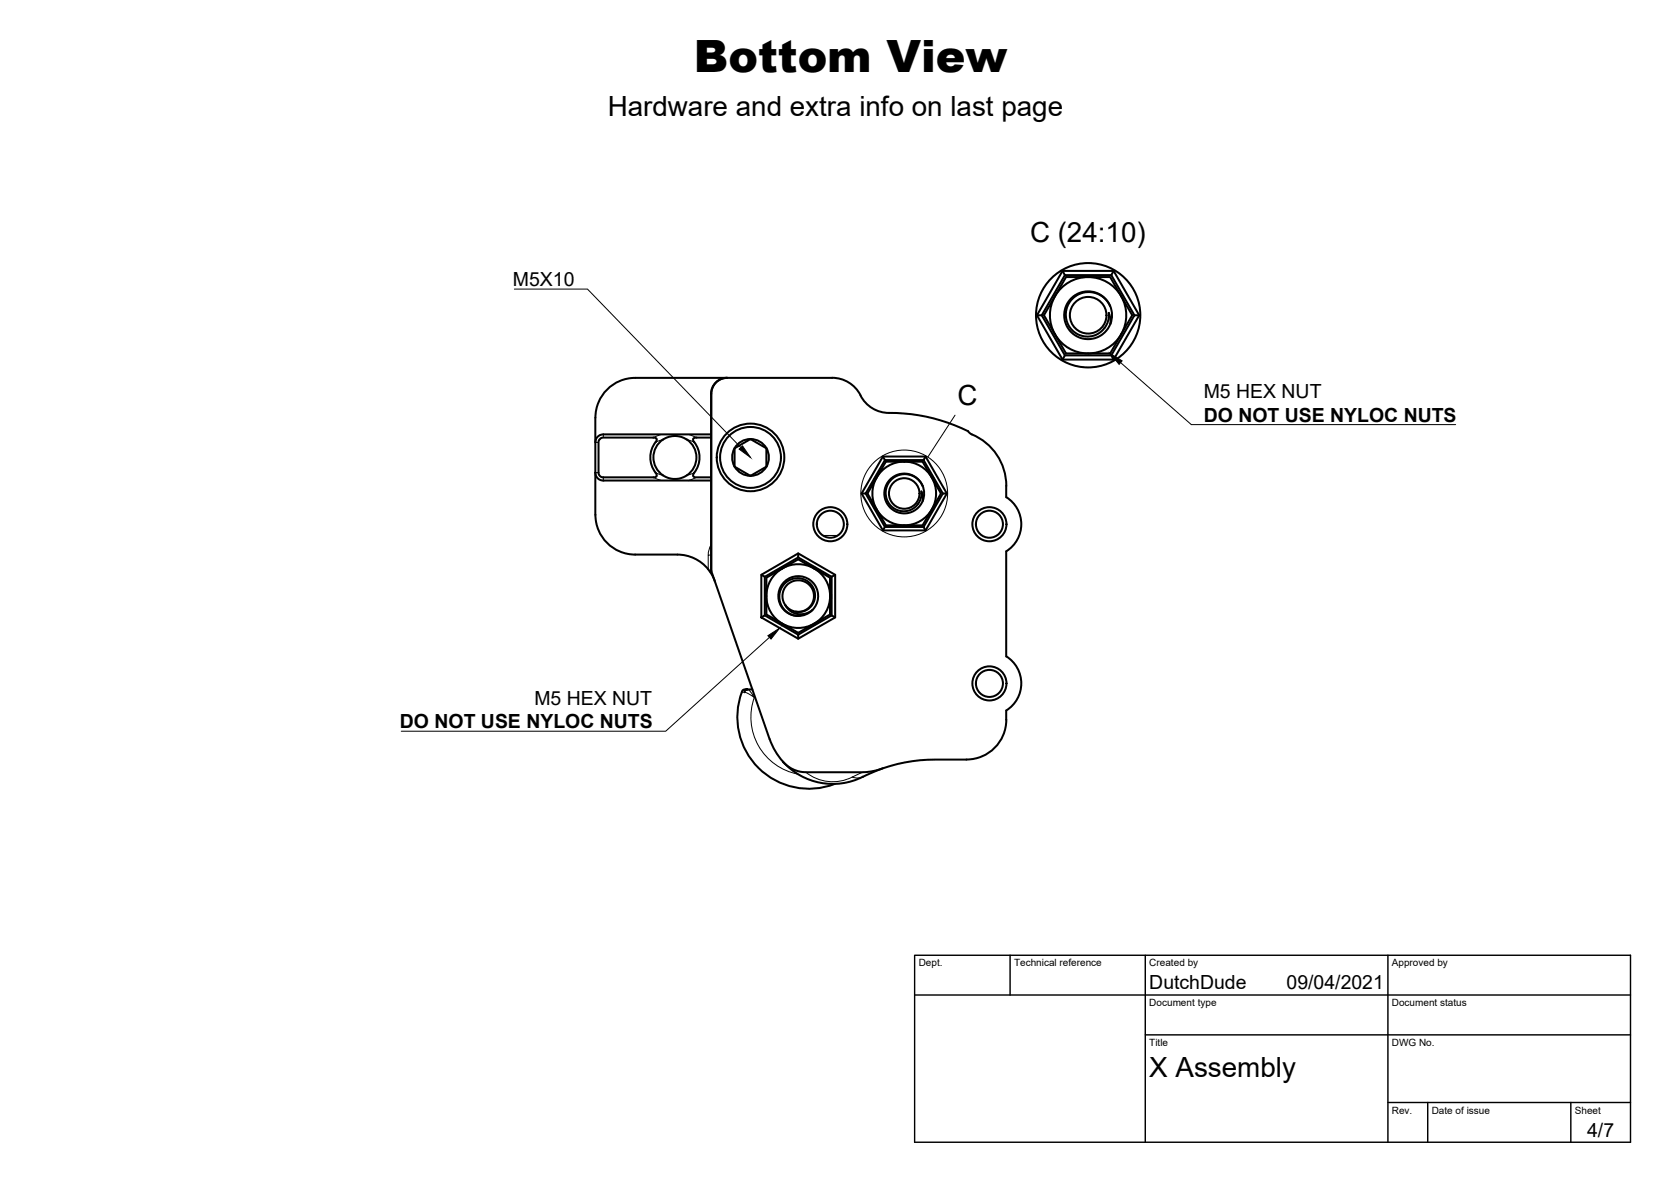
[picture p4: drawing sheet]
<svg xmlns="http://www.w3.org/2000/svg" width="420mm" height="297mm" viewBox="0 0 420 297" stroke-linecap="round" stroke-linejoin="round" font-family="sans-serif">
<!-- layer: Visible -->
<g fill="none" stroke="#000" stroke-width=".51">
<path d="M261.9 79.2l5.9 10.1-.6 1.1M267.2 68.1h12.8l6.4 11.1-6.4 11.2h-12.8l-6.5-11.2zM267.2 68.1l.6 1h11.6M267.8 69.1l-5.9 10.1h-1.2M269.2 75.2l1-1 1.8-.8 1.3-.2 1.8 .2 1.3 .5 1.2 .8 .8 1 .7 1.2-.7-1.2-.9-.9-.9-.7-1.5-.5-1.1-.2-1.5 .1-1.2 .4-1 .7-1.1 1-.6 .9-.6 2.3 .1 1.3 .5 1.4 .8 1.2 .8 .8a5.4 5.4 0 0 0 7.5-1l.8-1.6 .3-1.1v-1.2v.2a4.3 4.3 0 0 1-2.1 5.5l-1.7 .8-2.4 .1-2.1-.8-1.5-1.3-1-1.8-.4-2.4 .5-2.1zM273.6 69.6h4.6a.96 .96 0 0 1 1.4 .8l2.3 4M273.6 69.6h-4.6a.96 .96 0 0 0-1.4 .8l-4.6 8a.98 .98 0 0 0 0 1.7l4.6 7.9a.96 .96 0 0 0 1.4 .8h9.2a.96 .96 0 0 0 1.4-.8l4.6-7.9a.98 .98 0 0 0 0-1.7l-2.3-4M273.6 69.6a9.6 9.6 0 0 0-9.5 11.3 9.6 9.6 0 0 0 12.8 7.3 9.6 9.6 0 0 0 5-13.8M273.6 69.6a9.6 9.6 0 0 1 8.3 4.8M279.1 76.9l.5 1.9-.1 1.3-.3 1.3M280 68.1l-.6 1 5.8 10.1M286.4 79.2h-1.2l-5.8 10.1 .6 1.1"/>
<path d="M182.8 94.9a4 4 0 0 0-4 4.1l.1 44.5-.4 .1M182.9 95h-23.2a10 10 0 0 0-10 10M209.2 95h-26.9l-1 .3-1.1 .7-.9 1.2-.4 1.1v45.2l14.6 42.2M209.2 94.9a8 8 0 0 1 7.2 4.4M216.4 99.4a8 8 0 0 0 7.1 4.4 44.2 44.2 0 0 1 19.9 4.6l.4 .4a14.3 14.3 0 0 1 9.2 13.3v2.8a8 8 0 0 1 0 13.6v26.5M267.8 89.3h11.6M149.7 118.8l.1 .7 .5 .7 1.2 .6h27.3M149.7 105v13.8M149.7 118.8v10.6M164.8 111.1l.3-.8-.6-.3h-13l-.7 .3-.3 .7v7.9l.2 .5 .4 .4 13.4 .2 .6-.4-.3-.8M164.9 111.1a6.2 6.2 0 0 0 0 7.7M166.7 119.5l1.2 .6 1.4 .3 1.7-.2 1.7-.7"/>
<path d="M172.7 119.5a5.4 5.4 0 0 0 2.1-6.4 5.4 5.4 0 0 0-5.8-3.5l-1.6 .5a5.4 5.4 0 0 0-.7 9.4M174.6 111.1a6.7 6.7 0 0 1-.3 8.1v.4l.5 .4h4M178.8 109.2h-27.2l-.7 .1-.7 .5-.4 .6-.1 .8M178.8 110h-4.2l-.3 .3 .3 .8M184.7 112.7l3.3-2a1.22 1.22 0 0 1 1.8 .3l2.2 1.2a1.11 1.11 0 0 1 .7 1.6v2.7a1.28 1.28 0 0 1-1.2 1.4l-2.1 1.3a.99 .99 0 0 1-1.6-.1l-2.4-1.4a1.32 1.32 0 0 1-.7-1.8zM222 114.7h10.7l5.4 9.3-5.4 9.3h-10.7l-5.4-9.3zM222 114.7l.5 .9h9.7M222.5 115.6l-4.8 8.4h-1.1M222.7 116h8.5a1.04 1.04 0 0 1 1.3 1l3.7 6.3a1.07 1.07 0 0 1-.1 1.7l-3.7 6.3a1.08 1.08 0 0 1-1.5 .7h-7.4a1.07 1.07 0 0 1-1.3-1l-3.7-6.3a1.1 1.1 0 0 1 .2-1.7zM232.7 114.7l-.5 .9 4.9 8.4M149.7 129.4a10 10 0 0 0 10 10h10.6a9.9 9.9 0 0 1 8.2 4.2M200.7 139.1v1l-8.4 4.9-.9-.6"/>
<path d="M217.7 124l4.8 8.4-.5 .9M222.5 132.4h9.7M232 122.1l-.6-1.1-1.1-1-1.2-.6-1.4-.2-1.6 .1-1.3 .6-.9 .9-.8 1.1-.4 1.5 .1 1.6 .4 1.1 .9 1.1 1.3 .9 1.4 .4 1.4-.1 1.2-.5a4.5 4.5 0 0 0 2.3-4.4l.3 1.1v1.2M232 122.1l-.9-1.5-1.5-1.1-1.4-.4h-2l-1.6 .8-1.5 1.4-.6 1.4-.1 1.6 .5 2 .9 1.2 1.4 1.1 1.5 .4h1.4l1.7-.6 1.3-1.1 .9-1.5M232 122.1l.4 1.8-.4 1.9M238.1 124h-1l-4.9 8.4 .5 .9M178.5 143.6l1.2 2.5M191.4 144.4l9.3-5.3 9.3 5.3v10.8l-9.3 5.3-9.3-5.3zM192.3 145v9.7l-.9 .5M192.3 154.7l8.4 4.8v1M192.7 145.2l7.3-4.2a1.08 1.08 0 0 1 1.7 .1l6.3 3.7a1.08 1.08 0 0 1 .7 1.5v7.3a1.07 1.07 0 0 1-1 1.4l-6.3 3.6a1.1 1.1 0 0 1-1.7-.1l-6.3-3.7a1.08 1.08 0 0 1-.7-1.5zM197.5 152.1l1.1 1.1 1.5 .5"/>
<path d="M197.5 152.1l1.1 1.3 1.7 .9 2.1-.1 1.8-.9M197.5 152.1l-.6-1.2-.2-1.4 .4-1.4 .6-.9 1.2-1 1.1-.3h1.3l1.3 .4 1.2 .9 .6 1.2 .3 1.1-.3 1.6-.5 1-1 1-1.5 .6h-1.3M200.1 153.7h1.8l1.6-.8 1.1-1.5 .3-1.4-.1-1.4-.8-1.7-1.3-1.1-1.7-.5-1.7 .2-1.6 .8-1.1 1.3-.6 2 .2 1.9 1.1 1.8 1.5 1.1 1.9 .4M200.7 140.1l8.4 4.9 .9-.6M204.3 153.3l-1.4 1-2.2 .5M204.3 153.3a5 5 0 0 0-1.1-7.8 5 5 0 0 0-7.3 3 5 5 0 0 0 4.8 6.3M209.1 145v9.7M210 155.2l-.9-.5-8.4 4.8M186.5 173.9l.4-.6h1.1l-.6 .1-.2 .6M186.5 173.9a18 18 0 0 0 4.2 19.1 18 18 0 0 0 19.2 4M188 173.3h1.2M253 165a8 8 0 0 1 0 13.5 10.8 10.8 0 0 1-3.3 9.8 10 10 0 0 1-6.7 2.6"/>
<path d="M193.5 185.7a16.8 16.8 0 0 0 3.4 5.7M196.9 191.4a17 17 0 0 0 21.1 3.3l4-1.6M243 190.9a76 76 0 0 0-13.6 .4 48.6 48.6 0 0 0-8.5 2.1l-1.7 .5-2.3 .2-14.8-.1-1.6-.3-1.4-.5-2.2-1.8"/>
<circle cx="273.6" cy="79.2" r="4.6"/>
<circle cx="273.6" cy="79.2" r="13.1"/>
<circle cx="188.7" cy="115" r="7.7"/>
<circle cx="188.7" cy="115" r="4.6"/>
<circle cx="188.7" cy="115" r="8.5"/>
<circle cx="208.8" cy="131.7" r="4.3"/>
<circle cx="208.8" cy="131.7" r="3.4"/>
<circle cx="227.4" cy="124" r="3.8"/>
<circle cx="227.4" cy="124" r="8"/>
<circle cx="248.8" cy="131.7" r="4.3"/>
<circle cx="248.8" cy="131.7" r="3.4"/>
<circle cx="200.7" cy="149.8" r="8"/>
<circle cx="248.8" cy="171.7" r="4.3"/>
<circle cx="248.8" cy="171.7" r="3.4"/>
</g>
<!-- layer: Visible Narrow -->
<g fill="none" stroke="#000" stroke-width=".25">
<path d="M178.8 99h.1M149.7 118.8h.8M149.7 111.2h.8M151.7 109.2v.8M151.7 120v.8M164.3 120l2 .8M164.8 118.8l1.9 .7M166.3 109.2l-2 .8M166.7 110.5l-1.9 .6M172.7 110.5l1.9 .6M173.1 109.2l2 .8M174.6 118.8l-1.9 .7"/>
<path d="M175.1 120l-2 .8M221.7 117.8a8.4 8.4 0 0 0-2.5 4.4M224.8 116a8.4 8.4 0 0 1 5.1 0M233 117.8a8.4 8.4 0 0 1 2.6 4.4M178.8 139.5h-.7v3.6M178.8 136.9l-.6 1.5-.1 1.1M206.9 134.6h3.8M219.2 125.8a8.4 8.4 0 0 0 2.5 4.4M229.9 132a8.4 8.4 0 0 1-5.1 0M235.6 125.8a8.4 8.4 0 0 1-2.6 4.4M192.7 147.2a8.4 8.4 0 0 0 0 5.2M194.5 155.4a8.4 8.4 0 0 0 4.4 2.6"/>
<path d="M198.9 141.6a8.4 8.4 0 0 0-4.4 2.6M202.5 141.6a8.4 8.4 0 0 1 4.4 2.6M206.9 155.4a8.4 8.4 0 0 1-4.4 2.6M208.7 147.2a8.4 8.4 0 0 1 0 5.2M188 173.3l.6 .4 1.1 1.5-2-1.1-1.2-.2M189.7 175.2h.2M189.7 175.2a14.6 14.6 0 0 0 10.9 19.3M202.6 194a10.8 10.8 0 0 0 11.7 1.3M216.9 194.1l-2.6 1.2M217 195.2l-1.3 .3-1.4-.2"/>
</g>
<!-- layer: TitleBlock -->
<path d="M230 240.1h180v46.9h-180zM230 250h180M254 240.1v9.9M288 240.1v46.9M349 240.1v46.9M288 260.1h122M349 277.1h61M359 277.1v9.9M395 277.1v9.9" fill="none" stroke="#000" stroke-width=".36"/>
<!-- layer: Annotations -->
<g fill="none" stroke="#000" stroke-width=".25">
<path d="M129.3 72.7h18.4l38.6 39.7M281.8 91.1l17.8 15.6h66.4M240.1 104.3l-6.8 10.6M193.5 160.2l-26.1 23.6h-66.5"/>
<circle cx="227.4" cy="124" r="10.9"/>
</g>
<path d="M279.1 88.8l3.1 1.9-.8 .9zM185.8 112.9l.9-.9 2 3zM193.1 159.8l3-2-2.2 2.8z" fill="#000" stroke="#000" stroke-width=".25"/>
<text font-size="11.2" x="174.5" y="18.1">Bottom View</text>
<g font-size="7">
<text x="152.8" y="29.1">Hardware and extra info on last page</text>
<text x="259" y="60.9">C (24:10)</text>
<text x="240.8" y="101.9">C</text>
<text x="289" y="270.6">X Assembly</text>
</g>
<g font-size="4.9">
<text x="129" y="72">M5X10</text>
<text x="302.7" y="100.1">M5 HEX NUT</text>
<text x="302.7" y="106">DO NOT USE NYLOC NUTS</text>
<text x="134.4" y="177.2">M5 HEX NUT</text>
<text x="100.6" y="183.1">DO NOT USE NYLOC NUTS</text>
<text x="289" y="248.5">DutchDude</text>
<text x="323.5" y="248.5">09/04/2021</text>
<text x="399.1" y="285.7">4/7</text>
</g>
<g font-size="2.5">
<text x="231" y="242.9">Dept.</text>
<text x="255" y="242.9">Technical reference</text>
<text x="289" y="242.9">Created by</text>
<text x="350" y="242.9">Approved by</text>
<text x="289" y="252.8">Document type</text>
<text x="350" y="252.8">Document status</text>
<text x="289" y="262.9">Title</text>
<text x="350" y="262.9">DWG No.</text>
<text x="350" y="279.9">Rev.</text>
<text x="360" y="279.9">Date of issue</text>
<text x="396" y="279.9">Sheet</text>
</g>
</svg>
